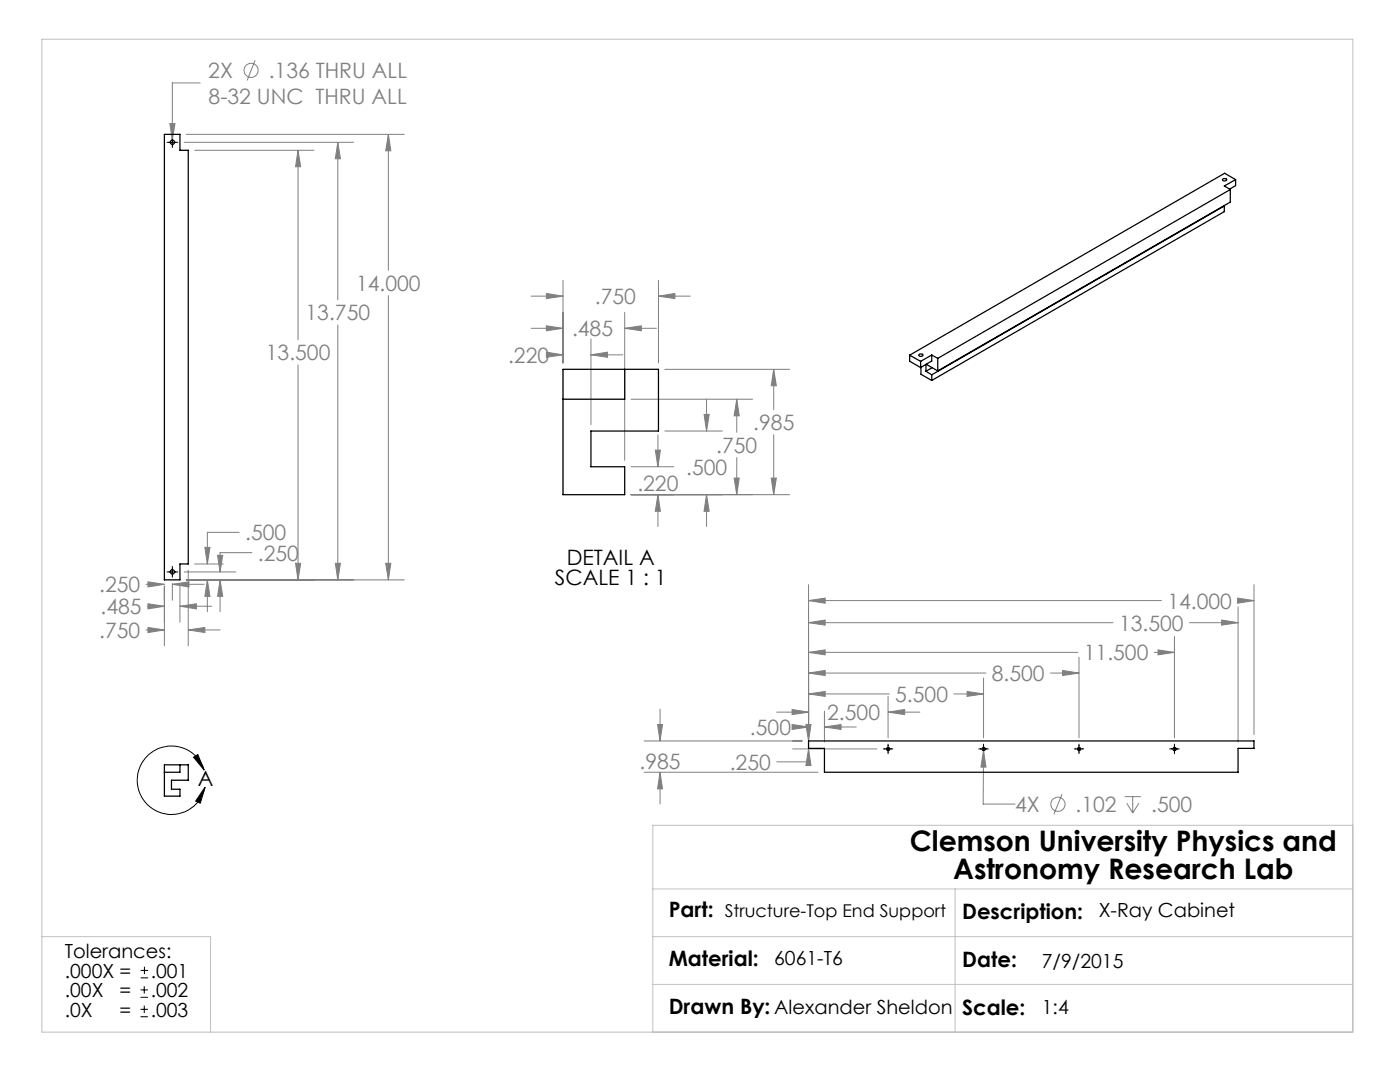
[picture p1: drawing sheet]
<svg xmlns="http://www.w3.org/2000/svg" width="279mm" height="216mm" viewBox="0 0 279 216" stroke-linecap="round" stroke-linejoin="round" font-family="sans-serif">
<g fill="none" stroke="#808080" stroke-width=".2">
<path d="M40 16.5h-5.6v11.4M50.9 12l-1.6 4.1M33.9 24.7h1l-.5 3.2zM36.8 28.4h33.8M37.2 26.8h43.5M38.8 30h23.9M59.5 30l.5 3.3h-1zM59.5 30v37.8M67.4 28.4l.5 3.3h-1zM67.4 28.4v31.4M77.5 26.8l.5 3.3h-1zM77.5 26.8v27.1"/>
<path d="M77.5 59v56.7M106 59.1h6.4M109 58.6l3.4 .5-3.4 .5zM112.4 55.9v16.5M131.4 59.1l3.3-.5v1zM131.4 55.9v16.5M131.4 59.1h6.4M59.5 72.8v42.9M67.4 64.9v50.8M106 65.5h6.4M109 70.3l3.4 .5-3.4 .5zM109 65l3.4 .5-3.4 .5z"/>
<path d="M110.8 70.8h1.6M117.9 70.8l3.3-.5v1zM117.9 67.6v17.1M117.9 70.8h6.4M124.7 65.5l3.3-.5v1zM124.7 62.3v29.6M124.7 65.5h6.3M125.9 79.7h24.3M132.7 73.7h24.9M141 79.7v6.3M147 79.7l.5 3.3h-1zM147 79.7v6.6"/>
<path d="M154.4 73.7l.5 3.3h-1zM154.4 73.7v8M125.9 98.7h31.7M125.9 93.1h8.6M130.8 89.8h1l-.5 3.3zM131.3 98.7l.5 3.3h-1zM131.3 86.8v6.3M131.3 98.7v6.4M132.7 86h11.5M140.5 82.7h1l-.5 3.3zM141 98.7l.5 3.3h-1zM141 98.7v6.4"/>
<path d="M146.5 95.4h1l-.5 3.3zM147 91.3v7.4M153.9 95.4h1l-.5 3.3zM154.4 86.7v12M29.1 116.6h3.7M29.5 116.1l3.3 .5-3.3 .5zM32.8 117v11.9M34.4 116.6l3.3-.5v1zM34.4 116.5v3.3M34.4 116.6h6.3M35.9 117v7.1M36.8 114.1h10.3"/>
<path d="M37.2 115.7h43.5M37.6 113.8v15.1M38.8 112.5h5.8M40.9 109.2h1l-.5 3.3zM41.4 115.7l.5 3.3h-1zM41.4 115.7v6.4M43.4 110.8h1l-.5 3.3zM43.9 115.7l.5 3.3h-1zM43.9 115.7v6.4M47.7 106.2h-6.3v6.3M50.3 110.3h-6.4v3.8M59 112.4h1l-.5 3.3z"/>
<path d="M66.9 112.4h1l-.5 3.3zM77 112.4h1l-.5 3.3zM161.4 119.8l3.3-.5v1.1zM161.4 116.7v31.1M161.4 119.8h70.4M247 119.3l3.3 .5-3.3 .6zM247 119.8h3.3M250.3 116.7v29.9M29.1 125.7h3.7M29.4 121h3.4M29.5 120.5l3.3 .5-3.3 .5zM29.5 125.2l3.3 .5-3.3 .5z"/>
<path d="M35.9 121l3.3-.5v1zM35.9 121h6.4M37.6 125.7l3.3-.5v1zM37.6 125.7h6.3M161.4 138.5l3.3-.5v1zM161.4 134.3l3.3-.5v1zM161.4 130.2l3.3-.5v1zM161.4 124.2l3.3-.5v1zM161.4 138.5h16.1M161.4 134.3h35.3M161.4 130.2h53.7M161.4 124.2h60.7"/>
<path d="M177.2 138.9v8.3M190.4 138.5h5.9M193 138l3.3 .5-3.3 .5zM196.3 135.3v11.9M209.7 134.3h5.6M212.1 133.8l3.2 .5-3.2 .5zM215.3 131.1v16.1M230.4 130.2h4M231.1 129.7l3.3 .5-3.3 .5zM234.4 127v20.2M237.4 124.2h9.7M243.8 123.7l3.3 .5-3.3 .5z"/>
<path d="M247.1 121.1v27M128.6 147.8h31.5M128.6 154.1h34.7M131.2 144.6h1l-.5 3.2zM131.7 154.1l.5 3.3h-1zM131.7 141.5v6.3M131.7 154.1v6.3M155 142.1h6.4M158.1 141.6l3.3 .5-3.3 .5zM158.1 144.6l3.3 .5-3.3 .5zM158.2 149.4h16.8M159 145.1h2.4"/>
<path d="M160.8 144.6h1.1l-.5 3.2zM161.4 149.4l.5 3.4h-1.1zM161.4 149.4v2.6h-6.4M164.5 145.1l3.4-.5v1zM164.5 141.9v6.2M164.5 145.1h6.4M177.2 142.1l3.4-.5v1zM177.2 142.1h6.4M196.3 149.8l.5 3.3h-1zM196.3 149.8l-.1 10.6h6.4M211.9 158.5l-1.6 4M224.5 159h3.2"/>
<path d="M226.1 159v3.2M224.9 160.3l1.2 1.9M227.3 160.3l-1.2 1.9"/>
<circle cx="50.1" cy="14" r="1.4"/>
<circle cx="211.1" cy="160.5" r="1.41"/>
</g>
<g fill="none" stroke="#000" stroke-width=".2">
<path d="M33.3 28.4h2.2M34.4 27.3v2.2M33.3 114.1h2.2M34.4 113v2.2M38.6 151.1l.9-.5 1.2 3.1zM40.7 153.7a6.8 6.8 0 0 0-10.7-3.4 6.8 6.8 0 0 0 .6 11.2 6.8 6.8 0 0 0 10.3-4.4M40.9 157.1l-.9 3.2-.9-.5zM176.3 149.4h1.9M177.2 148.5v1.9M195.3 149.4h1.9M196.3 148.5v1.9M214.4 149.4h1.9"/>
<path d="M215.3 148.5v1.9M233.4 149.4h1.9M234.4 148.5v1.9M28 199h1.5M28 197.5h1.5M28.1 195.1h1.5M28.1 193.6h1.5M28.8 196.8v1.5M28.8 192.9v1.5M28 202.9h1.5M28 201.4h1.5M28.8 200.7v1.4"/>
</g>
<path d="M8.4 7.8h261.6v198.2h-261.6zM130.3 177.4h139.7M190.6 177.4v28.6M270 164.7h-139.7v41.3M8.4 186.9h33.6v19.1M130.3 186.9h139.7M130.3 196.4h139.7" fill="none" stroke="#c0c0c0" stroke-width=".2"/>
<path d="M38.6 151.1l.9-.5 1.2 3.1zM40.9 157.1l-.9 3.2-.9-.5z" fill="#000"/>
<path d="M34.4 116.6l3.3-.5v1zM29.5 116.1l3.3 .5-3.3 .5zM35.9 121l3.3-.5v1zM29.5 120.5l3.3 .5-3.3 .5zM29.5 125.2l3.3 .5-3.3 .5zM37.6 125.7l3.3-.5v1zM43.9 115.7l.5 3.3h-1zM43.4 110.8h1l-.5 3.3zM41.4 115.7l.5 3.3h-1zM40.9 109.2h1l-.5 3.3zM59 112.4h1l-.5 3.3zM59.5 30l.5 3.3h-1zM66.9 112.4h1l-.5 3.3zM67.4 28.4l.5 3.3h-1zM77 112.4h1l-.5 3.3zM77.5 26.8l.5 3.3h-1zM33.9 24.7l.5 3.2 .5-3.2zM158.1 141.6l3.3 .5-3.3 .5zM177.2 142.1l3.4-.5v1zM164.5 145.1l3.4-.5v1zM158.1 144.6l3.3 .5-3.3 .5zM161.4 138.5l3.3-.5v1zM193 138l3.3 .5-3.3 .5zM161.4 134.3l3.3-.5v1zM212.1 133.8l3.2 .5-3.2 .5zM161.4 130.2l3.3-.5v1zM231.1 129.7l3.3 .5-3.3 .5zM161.4 124.2l3.3-.5v1zM243.8 123.7l3.3 .5-3.3 .5zM247 119.3l3.3 .5-3.3 .6zM161.4 119.8l3.3-.5v1.1zM160.8 144.6h1.1l-.5 3.2zM161.4 149.4l.5 3.4h-1.1zM131.2 144.6h1l-.5 3.2zM131.7 154.1l.5 3.3h-1zM196.3 149.8l-.5 3.3h1zM131.3 98.7l.5 3.3h-1zM130.8 89.8h1l-.5 3.3zM141 98.7l.5 3.3h-1zM140.5 82.7h1l-.5 3.3zM153.9 95.4h1l-.5 3.3zM154.4 73.7l.5 3.3h-1zM146.5 95.4h1l-.5 3.3zM147 79.7l.5 3.3h-1zM117.9 70.8l3.3-.5v1zM109 70.3l3.4 .5-3.4 .5zM109 65l3.4 .5-3.4 .5zM124.7 65.5l3.3-.5v1zM131.4 59.1l3.3-.5v1zM109 58.6l3.4 .5-3.4 .5z" fill="#808080"/>
<g fill="none" stroke="#000" stroke-width=".25">
<path d="M32.8 26.8h3.1v3.2h1.7v82.5h-1.7v3.2h-3.1zM244 35.8a.45 .45 0 0 1 .4-.2 .45 .45 0 0 1 .4 .3 .45 .45 0 0 1-.5 .2 .45 .45 0 0 1-.3-.3zM245.5 37.8l-58.4 33.7M245.5 37.8v2.5l-58.4 33.7M246.6 35.8l-2.2-1.2-62.9 36.3M246.6 35.8l-2.3 1.3 1.2 .7M246.6 35.8v1.2l-1.2 .7M244.3 41.1h.1M244.3 41.1l-58.4 33.7M244.3 41.1v1.1l-58.4 33.7M112.4 73.7h19v12.3h-13.5v7.1h6.8v5.6h-12.3zM124.7 73.7v6h-12.3"/>
<path d="M181.5 70.9l2.2 1.2M181.5 70.9v1.2l2.2 1.2M183.4 70.8a.45 .45 0 0 1 .4-.2 .45 .45 0 0 1 .4 .3 .45 .45 0 0 1-.5 .2 .45 .45 0 0 1-.3-.3zM183.7 72.1v1.2M183.8 73.3v1.4l2.1 1.2M184.8 72.7v1.4M184.8 74.1l1.1 .7M184.8 72.7l2.3 1.3M185.9 70.8l1.2 .7M185.9 70.8l-2.2 1.3M185.9 70.8v1.2l-2.2 1.3M185.9 74.8v1.1"/>
<path d="M186 73.4l-1.2 .7M187.1 71.5v2.5M32.8 152.6h4.8v3.1h-3.4v1.8h1.7v1.4h-3.1zM35.9 152.6v1.5h-3.1M161.4 147.8h88.9v1.5h-3.2v4.8h-82.6v-4.8h-3.1z"/>
<circle cx="34.4" cy="28.4" r=".43"/>
<circle cx="34.4" cy="114.1" r=".43"/>
<circle cx="177.2" cy="149.5" r=".32"/>
<circle cx="196.3" cy="149.5" r=".32"/>
<circle cx="215.3" cy="149.5" r=".32"/>
<circle cx="234.4" cy="149.5" r=".32"/>
</g>
<g font-size="5.6">
<text x="181.6" y="169.8">Clemson University Physics and</text>
<text x="190.2" y="175.5">Astronomy Research Lab</text>
</g>
<g font-size="4.2" fill="#808080">
<text x="41.6" y="15.6">2X</text>
<text x="53.6" y="15.6">.136 THRU ALL</text>
<text x="41.6" y="20.7">8-32 UNC THRU ALL</text>
<text x="71.1" y="58">14.000</text>
<text x="61" y="63.9">13.750</text>
<text x="118.7" y="60.7">.750</text>
<text x="53.1" y="71.9">13.500</text>
<text x="114.2" y="67.1">.485</text>
<text x="101.4" y="72.4">.220</text>
<text x="150.3" y="85.8">.985</text>
<text x="136.9" y="94.9">.500</text>
<text x="142.9" y="90.4">.750</text>
<text x="127.2" y="98">.220</text>
<text x="48.9" y="107.8">.500</text>
<text x="51.5" y="111.9">.250</text>
<text x="19.8" y="118.2">.250</text>
<text x="20.1" y="122.6">.485</text>
<text x="223.3" y="125.8">13.500</text>
<text x="233" y="121.4">14.000</text>
<text x="19.8" y="127.3">.750</text>
<text x="216.3" y="131.8">11.500</text>
<text x="197.9" y="135.9">8.500</text>
<text x="165.1" y="143.7">2.500</text>
<text x="178.7" y="140.1">5.500</text>
<text x="149.7" y="146.6">.500</text>
<text x="127.6" y="153.5">.985</text>
<text x="145.6" y="153.6">.250</text>
<text x="202.6" y="162">4X</text>
<text x="214.6" y="162">.102</text>
<text x="229.7" y="162">.500</text>
</g>
<g font-size="4.2">
<text x="113.1" y="112.6">DETAIL A</text>
<text x="110.7" y="116.8">SCALE 1 : 1</text>
<text x="39.5" y="156.9">A</text>
<text x="133.5" y="183.1">Part:</text>
<text x="192" y="183.3">Description:</text>
<text x="133.5" y="192.7">Material:</text>
<text x="192" y="192.9">Date:</text>
<text x="133.5" y="202.3">Drawn By: Alexander Sheldon</text>
<text x="192" y="202.5">Scale:</text>
</g>
<g font-size="3.9">
<text x="219.3" y="183.1">X-Ray Cabinet</text>
<text x="12.9" y="191.2">Tolerances:</text>
<text x="12.9" y="195.1">.000X =</text>
<text x="30.1" y="195.1">.001</text>
<text x="154.5" y="192.5">6061-T6</text>
<text x="207.9" y="193.1">7/9/2015</text>
<text x="12.9" y="199">.00X</text>
<text x="12.9" y="202.8">.0X</text>
<text x="23.9" y="202.8">=</text>
<text x="23.9" y="199">=</text>
<text x="30.1" y="202.8">.003</text>
<text x="30.1" y="199">.002</text>
<text x="207.9" y="202.3">1:4</text>
</g>
<text font-size="3.5" x="144.6" y="183.1">Structure-Top End Support</text>
</svg>
